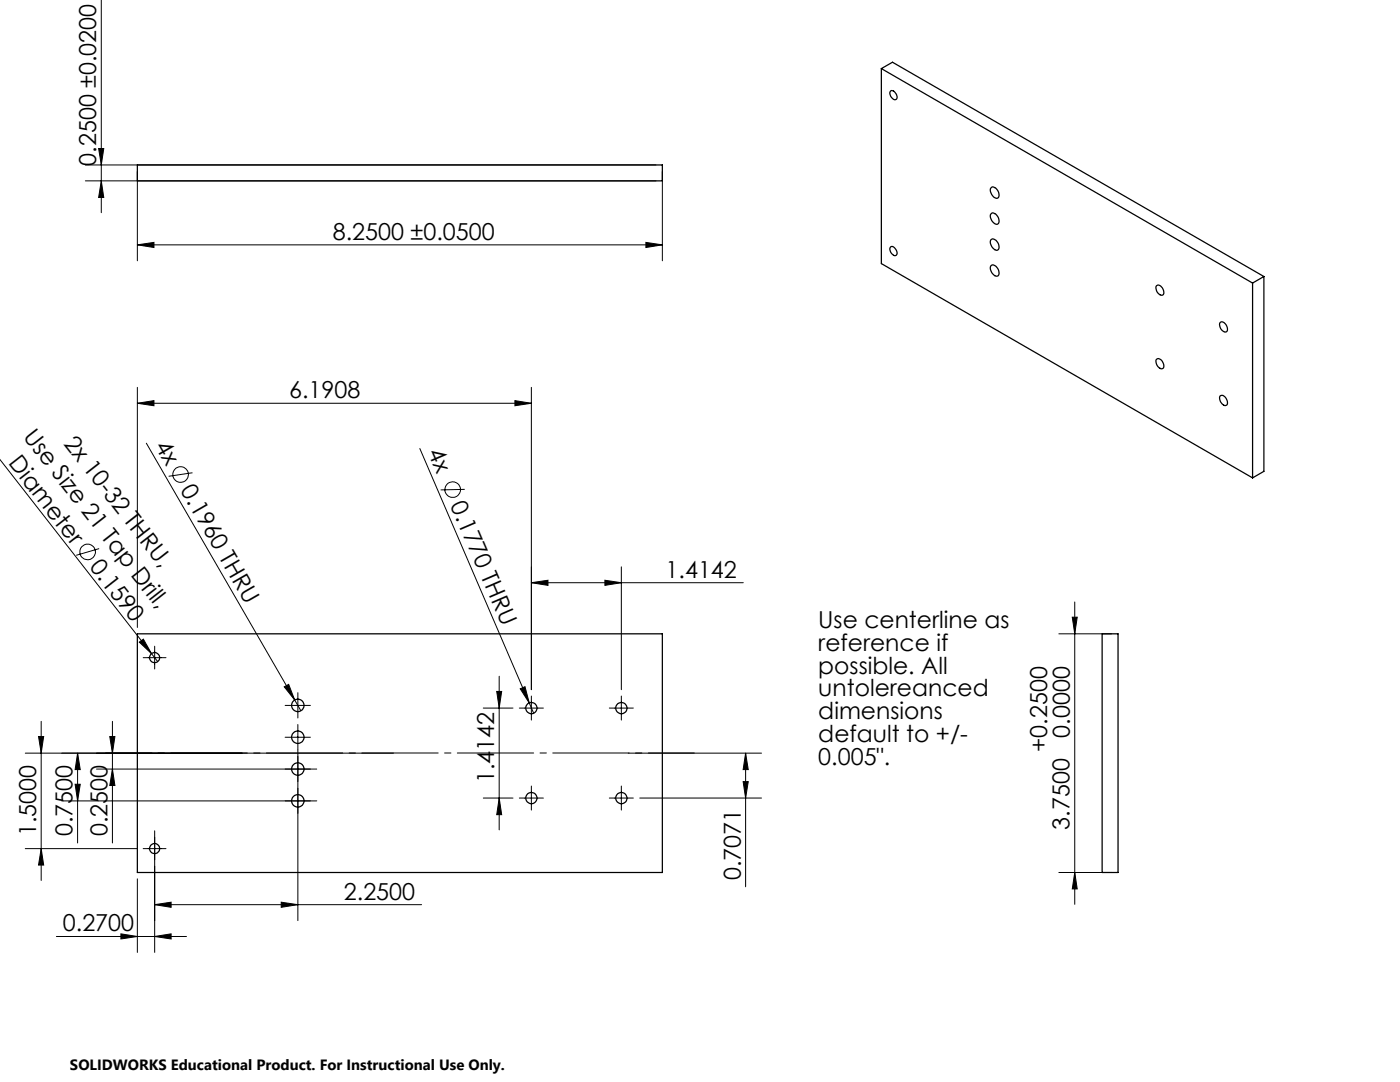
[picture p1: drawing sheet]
<svg xmlns="http://www.w3.org/2000/svg" width="279mm" height="216mm" viewBox="0 0 279 216" stroke-linecap="round" stroke-linejoin="round" font-family="sans-serif">
<g fill="none" stroke="#000" stroke-width=".2">
<path d="M20.2 0v42.4M17 32.9h113.9M17 36.1h113.9M19.7 29.6h1l-.5 3.3zM20.2 36.1l.5 3.3h-1zM27.4 34.2v17.8M132.2 34.2v17.8M27.4 48.9l3.3-.5v1zM27.4 48.9h104.8M128.9 48.4l3.3 .5-3.3 .5zM27.4 77.3v47.9M102.8 79.9l3.2 .6-3.2 .5z"/>
<path d="M106 77.3v60.3M-.1 91.6l31.6 40.4M27.4 80.5l3.3-.6v1.1zM27.4 80.5h78.6M29.2 88.4l30.8 53.4M38.4 94.3l-4.7 .7M83.8 89.5l22.7 52.8M92.7 97.6l-4.8 .2M19.8 109.5l-4.6 1.3M106 116.3l3.4-.5v1zM106 116.3h42.3M120.7 115.8l3.3 .5-3.3 .5z"/>
<path d="M124 113.1v24.5M27.8 128.1l.8-.6 1.6 2.9zM28.6 131.2h4.5M30.9 128.9v4.6M56.7 137.1l.9-.5 1.2 3.1zM59.4 138.2v5.1M99.1 138h1l-.5 3.3zM99.6 134.9v30.7M103.8 137.4l1-.4 .8 3.3zM106 138.9v4.8M124 138.9v4.8M211.3 126.5h10.6"/>
<path d="M214 123.2h1l-.5 3.3zM214.5 120.1v60.3M5 150.3h73.5M7.7 147h1l-.5 3.3zM8.2 143.9v31.8M12.3 159.8h50.9M15 156.5h1l-.5 3.3zM15.5 150.3v17.9M15.5 150.3l.5 3.3h-1zM19.3 153.5h43.9M21.9 147h1l-.5 3.3zM22.4 153.5l.5 3.2h-1z"/>
<path d="M22.4 143.9v24.3M56.9 140.8h5M56.9 147.1h5M59.4 144.6v39.1M96.4 141.3h6M96.4 159.2h6M99.6 159.2l.5 3.4h-1zM103.6 141.3h4.8M103.6 159.2h4.8M106 156.8v4.8M121.6 141.3h4.8M121.6 159.2h4.8"/>
<path d="M124 156.8v4.8M125.4 150.3h26.6M127.7 159.2h24.3M148.3 156h1l-.5 3.2zM148.8 150.3v26.7M148.8 150.3l.5 3.3h-1zM5 169.3h22.3M8.2 169.3l.5 3.3h-1zM27.4 175.4v14.6M28.6 169.3h4.5M30.9 165.8v24.2M211.3 174.1h10.6"/>
<path d="M214.5 174.1l.5 3.3h-1zM11.3 186.9h25.9M24.1 186.3l3.3 .6-3.3 .5zM30.9 186.9l3.2-.6v1.1zM30.9 180.5l3.2-.5v1zM30.9 180.5h53.2M56.1 180l3.3 .5-3.3 .5z"/>
<circle cx="36" cy="94.7" r="1.55"/>
<circle cx="90.4" cy="97.7" r="1.55"/>
<circle cx="17.5" cy="110.1" r="1.54"/>
</g>
<path d="M21.1 150.3h117.5" fill="none" stroke="#000" stroke-width=".2" stroke-dasharray="15.2 1.3 1.3 1.3" stroke-dashoffset="6"/>
<g fill="#000">
<path d="M27.8 128.1l.8-.6 1.6 2.9zM56.7 137.1l.9-.5 1.2 3.1zM103.8 137.4l1-.4 .8 3.3z"/>
<path d="M102.8 79.9l3.2 .6-3.2 .5zM27.4 80.5l3.3-.6v1.1z"/>
<path d="M106 116.3l3.4-.5v1zM120.7 115.8l3.3 .5-3.3 .5zM27.4 48.9l3.3-.5v1zM128.9 48.4l3.3 .5-3.3 .5z"/>
<path d="M7.7 147h1l-.5 3.3zM8.2 169.3l.5 3.3h-1zM99.1 138h1l-.5 3.3zM99.6 159.2l.5 3.4h-1zM19.7 29.6h1l-.5 3.3zM20.2 36.1l.5 3.3h-1z"/>
<path d="M22.4 153.5l.5 3.2h-1zM21.9 147h1l-.5 3.3zM15 156.5h1l-.5 3.3zM15.5 150.3l.5 3.3h-1zM148.3 156h1l-.5 3.2zM148.8 150.3l.5 3.3h-1zM214.5 174.1l.5 3.3h-1zM214 123.2h1l-.5 3.3z"/>
<path d="M30.9 186.9l3.2-.6v1.1zM24.1 186.3l3.3 .6-3.3 .5zM56.1 180l3.3 .5-3.3 .5zM30.9 180.5l3.2-.5v1z"/>
</g>
<g fill="none" stroke="#000" stroke-width=".25">
<path d="M175.9 13.7l74.1 42.8M175.9 13.7l2.2-1.3 74.1 42.8M175.9 13.7v38.9l74.1 42.8M177.8 18.1a1.17 1.17 0 0 1 1.1 1.7 1.15 1.15 0 0 1-1.1-1.7zM27.4 32.9h104.8v3.2h-104.8zM197.8 37.5a.86 .86 0 0 1 1.3 .6l.3 .6a.62 .62 0 0 1-.3 .8 .62 .62 0 0 1-.8-.2l-.6-1.1zM177.8 49.2a1.18 1.18 0 0 1 1.2 1.4 .56 .56 0 0 1-.5 .4 .56 .56 0 0 1-.6-.4l-.3-.8zM197.8 53a1.11 1.11 0 0 1 1.5 .9l.1 .3a.61 .61 0 0 1-.3 .9 .61 .61 0 0 1-.8-.3l-.6-1zM197.8 47.8a1.11 1.11 0 0 1 1.5 .9l.1 .3a.61 .61 0 0 1-.3 .9 .61 .61 0 0 1-.8-.3l-.6-1zM197.8 42.7a.86 .86 0 0 1 1.3 .6l.3 .6a.61 .61 0 0 1-.3 .8 .61 .61 0 0 1-.8-.3l-.6-1zM230.8 57a1.07 1.07 0 0 1 1.4 1 .57 .57 0 0 1-.1 .9 .57 .57 0 0 1-.8-.2l-.5-.8-.1-.5zM250 56.5v38.9"/>
<path d="M252.2 55.2v38.9l-2.2 1.3M252.2 55.2l-2.2 1.3M230.8 71.7a1.07 1.07 0 0 1 1.4 1 .57 .57 0 0 1-.1 .8 .57 .57 0 0 1-.8-.2l-.5-.7-.1-.6zM243.5 64.3a1.07 1.07 0 0 1 1.4 1.1 .57 .57 0 0 1-.1 .8 .57 .57 0 0 1-.8-.2l-.5-.7-.1-.6zM243.5 79a1.27 1.27 0 0 1 1.4 1.8 .97 .97 0 0 1-1.4-.9l-.1-.5zM27.4 126.5h104.8v47.6h-104.8zM220 126.5h3.1v47.6h-3.1z"/>
<circle cx="30.9" cy="131.2" r="1.01"/>
<circle cx="59.4" cy="140.7" r="1.24"/>
<circle cx="59.4" cy="147.1" r="1.24"/>
<circle cx="59.4" cy="159.8" r="1.24"/>
<circle cx="59.4" cy="153.4" r="1.24"/>
<circle cx="106" cy="159.3" r="1.12"/>
<circle cx="106.1" cy="141.3" r="1.12"/>
<circle cx="124" cy="159.3" r="1.12"/>
<circle cx="124" cy="141.3" r="1.12"/>
<circle cx="30.9" cy="169.3" r="1.01"/>
</g>
<g font-size="4.7">
<text x="19.2" y="33.1" transform="rotate(-90 19.2 33.1)">0.2500 ±0.0200</text>
<text x="66.4" y="47.8">8.2500 ±0.0500</text>
<text x="57.7" y="79.4">6.1908</text>
<text x="4.5" y="87.2" transform="rotate(52 4.5 87.2)">Use Size 21 Tap Drill,</text>
<text x="12.6" y="88.6" transform="rotate(52 12.6 88.6)">2x 10-32 THRU,</text>
<text x="30.8" y="89" transform="rotate(60 30.8 89)">4x</text>
<text x="1.5" y="92.5" transform="rotate(52 1.5 92.5)">Diameter</text>
<text x="85.3" y="90.2" transform="rotate(67 85.3 90.2)">4x</text>
<text x="35.9" y="97.8" transform="rotate(60 35.9 97.8)">0.1960 THRU</text>
<text x="89.8" y="100.7" transform="rotate(67 89.8 100.7)">0.1770 THRU</text>
<text x="17.7" y="113.2" transform="rotate(52 17.7 113.2)">0.1590</text>
<text x="132.8" y="115.3">1.4142</text>
<text x="163.3" y="125.4">Use centerline as</text>
<text x="163.3" y="129.9">reference if</text>
<text x="163.3" y="134.4">possible. All</text>
<text x="163.3" y="139">untolereanced</text>
<text x="163.3" y="143.5">dimensions</text>
<text x="163.3" y="148">default to +/-</text>
<text x="213.5" y="147.2" transform="rotate(-90 213.5 147.2)">0.0000</text>
<text x="163.3" y="152.5">0.005&quot;.</text>
<text x="209" y="150" transform="rotate(-90 209 150)">+0.2500</text>
<text x="98.6" y="156.3" transform="rotate(-90 98.6 156.3)">1.4142</text>
<text x="7.2" y="166.9" transform="rotate(-90 7.2 166.9)">1.5000</text>
<text x="14.5" y="166.9" transform="rotate(-90 14.5 166.9)">0.7500</text>
<text x="21.4" y="166.9" transform="rotate(-90 21.4 166.9)">0.2500</text>
<text x="213.4" y="165.5" transform="rotate(-90 213.4 165.5)">3.7500</text>
<text x="68.6" y="179.5">2.2500</text>
<text x="147.8" y="175.7" transform="rotate(-90 147.8 175.7)">0.7071</text>
<text x="12.6" y="185.8">0.2700</text>
</g>
<text font-size="3" x="14" y="213.5">SOLIDWORKS Educational Product. For Instructional Use Only.</text>
</svg>
